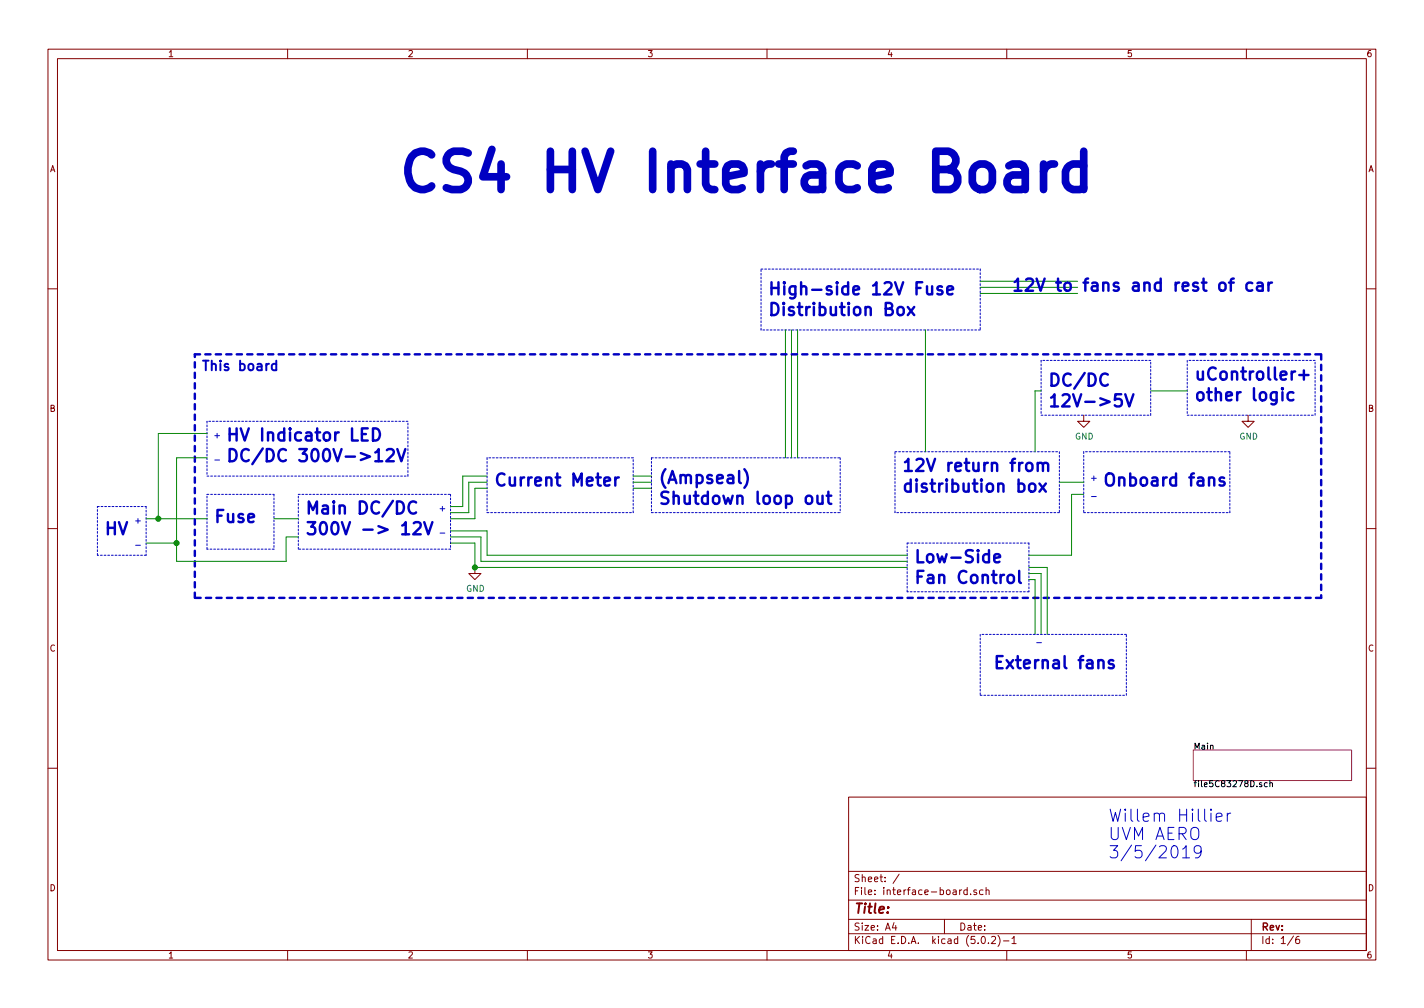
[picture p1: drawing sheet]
<svg xmlns="http://www.w3.org/2000/svg" width="297mm" height="210mm" viewBox="0 0 297 210" stroke-linecap="round" stroke-linejoin="round" font-family="sans-serif">
<g fill="none" stroke="#840000" stroke-width=".21">
<path d="M10 10.3h277v189.9h-277zM12 12.2h273v186.1h-273zM60 10.3v1.9M110 10.3v1.9M160 10.3v1.9M210 10.3v1.9M260 10.3v1.9M10 60.2h2M285 60.2h2M226.1 86.6v1.3h1.2l-1.2 1.2-1.3-1.2h1.3M260.3 86.6v1.3h1.3l-1.3 1.2-1.2-1.2h1.2M10 110.3h2"/>
<path d="M99.1 118.4v1.2h1.2l-1.2 1.3-1.3-1.3h1.3M285 110.3h2M10 160.2h2M177 166.3h108v32h-108zM285 160.2h2M60 198.3v1.9M110 198.3v1.9M160 198.3v1.9M177 194.8h108M177 191.8h108M177 187.8h108M177 181.8h108"/>
<path d="M186.5 192.5l-.4 1h1M186.8 193v1M187.6 182.3l-1.3 2M197 191.8v3M201.8 185.7l-.5-.1-.3 .3 .1 .6 .2 .1 .5-.1M201.8 185.1v1.5M202.5 186.5v.1M203.7 185.7l-.4-.1-.2 .2 .1 .2 .5 .2v.3h-.6M204.8 195.5l.3-.2a.81 .81 0 0 1 .5 .8 .81 .81 0 0 1-.5 .7l-.3-.1-.1-.4zM205.1 185.7l-.5-.1-.3 .3 .1 .6 .2 .1 .5-.1M205.7 185.7l.2-.1 .3 .1 .1 .9M205.7 185.1v1.5"/>
<path d="M206.2 196.7v.1M206.8 195.5l.6-.2 .2 .2 .1 .3-.9 1h.9M208.2 195.1a1.71 1.71 0 0 1 0 2.3M209.3 196.3h1.2M210 198.3v1.9M211.1 195.8l.4-.5v1.5M211.1 196.8h.9M260 198.3v1.9M261 191.8v6.5M269.8 195.2l-1.2 2M271 195.3l-.4 .1a.96 .96 0 0 0 0 1.4l.4-.1 .1-.5-.3-.3-.4 .1-.1 .2"/>
</g>
<path d="M248.9 156.5h33v6.3h-33z" fill="none" stroke="#840084" stroke-width=".21"/>
<path d="M264.3 163.3h-.3l-.3 .2 .2 .6h.4M264.9 163.4l.5-.1v.8M264.9 162.8v1.3" fill="none" stroke="#000" stroke-width=".21"/>
<path d="M210.4 34.6l.8-.4h1.5l.8 .4 .4 .8v4.1M213.9 36.1l-.8 .4h-1.9a1.57 1.57 0 0 0-1.2 1.5 1.57 1.57 0 0 0 1.2 1.5h1.9l.8-.3M217.7 34.2v5.3M220 34.2a2.04 2.04 0 0 0-2.3 1.5M226.1 34.6l-.8-.4h-1.5l-.8 .4-.4 .4-.4 .7v2.3l.4 .8 .4 .4 .8 .3h1.5l.8-.3M226.1 31.5v8" fill="none" stroke="#0000c2" stroke-width="1.6"/>
<g fill="none" stroke="#0000c2" stroke-width=".51">
<path d="M193.4 59.7l.1 1.6a.66 .66 0 0 0 .9-.1M194.4 59.7v1.7M196.5 59.8a.6 .6 0 0 0-1 .3l.2 .3 .6 .1 .3 .4-.1 .4-.2 .1-.8-.1M256.4 58.9h1M257.4 58.1l-.5 .1-.2 .3v2.1M261.2 59.1l-.7-.2-.5 .5v.8l.2 .3 .3 .1 .7-.1M262.3 59.1l.2-.2 .8 .2 .1 .2v1.3M263.4 59.6l-.9 .1a.5 .5 0 0 0-.3 .5 .5 .5 0 0 0 .3 .4l.9-.1M264.6 58.9v1.7M265.3 58.9a.69 .69 0 0 0-.7 .5M189.4 64l1.3 1.7M190.7 64l-1.3 1.7"/>
<path d="M197.6 60.5l1.2-.2-.1-.5-.8-.1-.3 .4 .1 1.2 .2 .1 .8-.1M231.1 78.2a1.03 1.03 0 0 0-1.3 0 1.03 1.03 0 0 0-.3 1.2 .95 .95 0 0 0 .5 .9 .95 .95 0 0 0 1.1-.1M271 78.2h1.9M272 77.3v1.9M77.8 89.4a1.34 1.34 0 0 1 1.4 .8 1.34 1.34 0 0 1-.4 1.6l-1 .1zM78.3 94.4l.7-.7v2.5M78.3 96.2h1.4M80.7 93.9l.4-.2h.6a.64 .64 0 0 1 .4 .7l-.1 .4-1.4 1.4h1.5M82.9 93.7l.8 2.5 .9-2.5M128.3 99.6v1.7M129.1 99.6a.69 .69 0 0 0-.8 .5M155.3 97.9a2.98 2.98 0 0 1 0 3.8"/>
<path d="M214.3 96.7a.69 .69 0 0 1 1.1 .3v.8a.68 .68 0 0 1-.7 .5 .68 .68 0 0 1-.7-.5v-.8zM216.5 96.8a.66 .66 0 0 1 .9-.1l.2 .2v1.3M216.5 96.5v1.7M217.6 96.9l.1-.2a.6 .6 0 0 1 .9 .2v1.3M233.9 82.2h-1.2l-.2 1.2 .4-.2h.6l.4 .2 .1 .3-.1 .8-.4 .3h-.6l-.4-.3M234.7 82.2l.9 2.6 .8-2.6M255.3 99.7l-.6-.1-.3 .3 .1 .4 .8 .3 .2 .2-.2 .4-.2 .1-.7-.1M269.8 81.9l-.7-.1-.5 .5v.7l.2 .4 .3 .1 .7-.1M83.9 109.6l.7-.7v2.5M83.9 111.4h1.4M86.3 109.1l.4-.2h.6a.59 .59 0 0 1 .5 .7l-.1 .4-1.5 1.4h1.6M86.8 104.8a1.03 1.03 0 0 0-1.3 0 1.03 1.03 0 0 0-.3 1.2 .95 .95 0 0 0 .5 1 .95 .95 0 0 0 1.1-.1"/>
<path d="M88.5 108.9l.8 2.5 .9-2.5M126.1 100.4l1.2-.2-.2-.5-.7-.1-.3 .3 .1 1.3 .2 .1 .7-.1M170.5 103.4l.1 1.6a.66 .66 0 0 0 1-.2M171.6 103.4v1.7M172.4 103.4h1M172.8 102.6v2.1l.1 .3 .5 .1M207.4 116.4l1.2-.2-.1-.5-.8-.1-.3 .3 .1 1.3 .2 .1 .8-.1M212.6 119.1v2.1l.4 .4M214.8 101.1a.69 .69 0 0 1 .6-.3 .69 .69 0 0 1 .6 .5v.8a.68 .68 0 0 1-.7 .5 .68 .68 0 0 1-.6-.5zM216.8 100.9l1.4 1.7M218.2 100.9l-1.4 1.7M210.3 120.2a.69 .69 0 0 1 .7-.3 .69 .69 0 0 1 .5 .5v.7a.7 .7 0 0 1-.7 .5 .7 .7 0 0 1-.6-.5z"/>
<path d="M232.2 137.8a.6 .6 0 0 0-.9 .2l.1 .4 .6 .1 .4 .4-.2 .4-.2 .1-.7-.1"/>
</g>
<g fill="none" stroke="#0000c2" stroke-width=".21" stroke-dasharray=".4 .4">
<path d="M158.7 56.1h45.8M204.5 56.1v12.7M158.7 68.8v-12.7M204.5 68.8h-45.8M217.2 75.2v11.4M240 75.2h-22.8M247.6 75.2v11.4M274.3 75.2h-26.7M43.2 87.9v11.4M43.2 99.3h41.9M85.1 99.3v-11.4M85.1 87.9h-41.9"/>
<path d="M101.6 95.5v11.4M132.1 95.5h-30.5M135.9 95.5v11.4M135.9 95.5h39.4M175.3 95.5v11.4M186.7 94.2h34.3M217.2 86.6h22.8M221 94.2v12.7M226.1 94.2v12.7M240 86.6v-11.4M247.6 86.6h26.7M256.5 94.2h-30.4"/>
<path d="M274.3 86.6v-11.4M20.3 105.7h10.2M20.3 115.8v-10.1M30.5 105.7v10.1M30.5 115.8h-10.2M43.2 103.1h13.9M43.2 114.5v-11.4M57.1 103.1v11.4M57.1 114.5h-13.9M62.2 103.1h31.8M62.2 114.5v-11.4M94 103.1v11.4"/>
<path d="M94 114.5h-31.8M101.6 106.9h30.5M132.1 106.9v-11.4M135.9 106.9h39.4M186.7 106.9v-12.7M189.2 113.3h25.4M214.6 113.3v10.1M221 106.9h-34.3M226.1 106.9h30.4M256.5 106.9v-12.7M189.2 123.4v-10.1M204.5 132.3v12.7"/>
<path d="M214.6 123.4h-25.4M234.9 132.3h-30.4M204.5 145h30.4M234.9 145v-12.7"/>
</g>
<g fill="none" stroke="#008400" stroke-width=".21">
<path d="M204.5 58.7h20.3M204.5 59.9h20.3M163.8 68.8v26.7M165.1 68.8v26.7M166.4 68.8v26.7M193 68.8v25.4M204.5 61.2h20.3M43.2 95.5h-6.4v21.6h22.9v-5.1h2.5M43.2 90.4h-10.2v17.8M101.6 99.3h-5.1v6.4h-2.5M132.1 99.3h3.8M217.2 81.5h-1.3v12.7"/>
<path d="M240 81.5h7.6M30.5 108.2h12.7M30.5 113.3h6.3M57.1 108.2h5.1M94 113.3h5.1v5.1h90.1M94 112h6.3v5.1h88.9M94 110.7h7.6v5.1h87.6M101.6 101.8h-2.5v6.4h-5.1M101.6 100.6h-3.8v6.3h-3.8M132.1 100.6h3.8M132.1 101.8h3.8M214.6 118.4h3.8v13.9"/>
<path d="M214.6 119.6h2.6v12.7M221 100.6h5.1M226.1 103.1h-2.6v12.7h-8.9M214.6 120.9h1.3v11.4"/>
</g>
<g fill="#008400" stroke="#008400" stroke-width=".25">
<circle cx="33" cy="108.2" r=".51"/>
<circle cx="99.1" cy="118.4" r=".51"/>
<circle cx="36.8" cy="113.3" r=".51"/>
</g>
<path d="M44.8 96h1M28.3 113.7h1M91.8 111.2h1M227.7 103.6h1M216.3 134.1h.9M246.7 177.1l.7-.7v2.5M246.7 178.9h1.4M250.5 177.5l-.4 .5-.7-.2-.3-.3v-.6l.3-.4a.83 .83 0 0 1 1 .1 1.69 1.69 0 0 1-.6 2.3h-.4M253.7 170.5l1.2-.3-.1-.5-.7-.1-.4 .4 .1 1.2 .3 .1 .7-.1M256 169.6v1.7M256.7 169.6a.64 .64 0 0 0-.7 .5" fill="none" stroke="#0000c2" stroke-width=".21"/>
<path d="M40.6 73.9h235M275.6 73.9v50.8M40.6 124.7v-50.8M275.6 124.7h-235" fill="none" stroke="#0000c2" stroke-width=".51" stroke-dasharray="1.1 1.1"/>
<path d="M57.6 76l-.5-.1-.4 .4v.6l.2 .2h.7M57.6 75.2v2" fill="none" stroke="#0000c2" stroke-width=".41"/>
<text font-size="11.1" fill="#0000c2" x="82.5" y="39.9">CS4 HV Interface Board</text>
<g font-size="3.5" fill="#0000c2">
<text x="160" y="61.5">High-side 12V Fuse</text>
<text x="160" y="65.9">Distribution Box</text>
<text x="210.8" y="60.8">12V to fans and rest of car</text>
<text x="218.4" y="80.6">DC/DC</text>
<text x="248.9" y="79.3">uController+</text>
<text x="248.9" y="83.6">other logic</text>
<text x="218.4" y="84.9">12V-&gt;5V</text>
<text x="47" y="92">HV Indicator LED</text>
<text x="47" y="96.3">DC/DC 300V-&gt;12V</text>
<text x="102.9" y="101.4">Current Meter</text>
<text x="137.2" y="100.9">(Ampseal)</text>
<text x="188" y="98.4">12V return from</text>
<text x="229.9" y="101.4">Onboard fans</text>
<text x="63.5" y="107.3">Main DC/DC</text>
<text x="137.2" y="105.2">Shutdown loop out</text>
<text x="188" y="102.7">distribution box</text>
<text x="21.6" y="111.6">HV</text>
<text x="44.4" y="109">Fuse</text>
<text x="63.5" y="111.6">300V -&gt; 12V</text>
<text x="190.5" y="117.4">Low-Side</text>
<text x="190.5" y="121.7">Fan Control</text>
<text x="207" y="139.5">External fans</text>
<text x="231.1" y="171.4">Willem Hillier</text>
<text x="231.1" y="175.3">UVM AERO</text>
<text x="231.1" y="179.1">3/5/2019</text>
</g>
<text font-size="2.8" fill="#0000c2" x="41.9" y="77.3">This board</text>
<text font-size="2.8" fill="#840000" x="178" y="190.5">Title:</text>
<g font-size="2.1" fill="#840000">
<text x="178" y="184">Sheet: /</text>
<text x="178" y="186.7">File: interface-board.sch</text>
<text x="178" y="196.9">KiCad E.D.A. kicad (5.0.2)-1</text>
<text x="178" y="194.1">Size: A4</text>
<text x="200" y="194.1">Date:</text>
<text x="263" y="194.1">Rev:</text>
<text x="263" y="196.9">Id: 1/6</text>
</g>
<g font-size="1.8" fill="#840000">
<text x="35" y="11.9">1</text>
<text x="85" y="11.9">2</text>
<text x="135" y="11.9">3</text>
<text x="185" y="11.9">4</text>
<text x="235" y="11.9">5</text>
<text x="285" y="11.9">6</text>
<text x="10.4" y="35.9">A</text>
<text x="285.4" y="35.9">A</text>
<text x="10.4" y="85.9">B</text>
<text x="285.4" y="85.9">B</text>
<text x="10.4" y="135.9">C</text>
<text x="285.4" y="135.9">C</text>
<text x="10.4" y="185.9">D</text>
<text x="285.4" y="185.9">D</text>
<text x="35" y="199.9">1</text>
<text x="85" y="199.9">2</text>
<text x="135" y="199.9">3</text>
<text x="185" y="199.9">4</text>
<text x="235" y="199.9">5</text>
<text x="285" y="199.9">6</text>
</g>
<g font-size="1.8" fill="#0000c2">
<text x="44.4" y="91.4">+</text>
<text x="227.3" y="100.3">+</text>
<text x="91.4" y="106.7">+</text>
<text x="27.9" y="109.2">+</text>
</g>
<g font-size="1.8" fill="#008484">
<text x="224.2" y="91.7">GND</text>
<text x="258.5" y="91.7">GND</text>
<text x="97.2" y="123.4">GND</text>
</g>
<g font-size="1.8">
<text x="248.9" y="156.4">Main</text>
<text x="248.9" y="164.2">file5C83278D.sch</text>
</g>
</svg>
